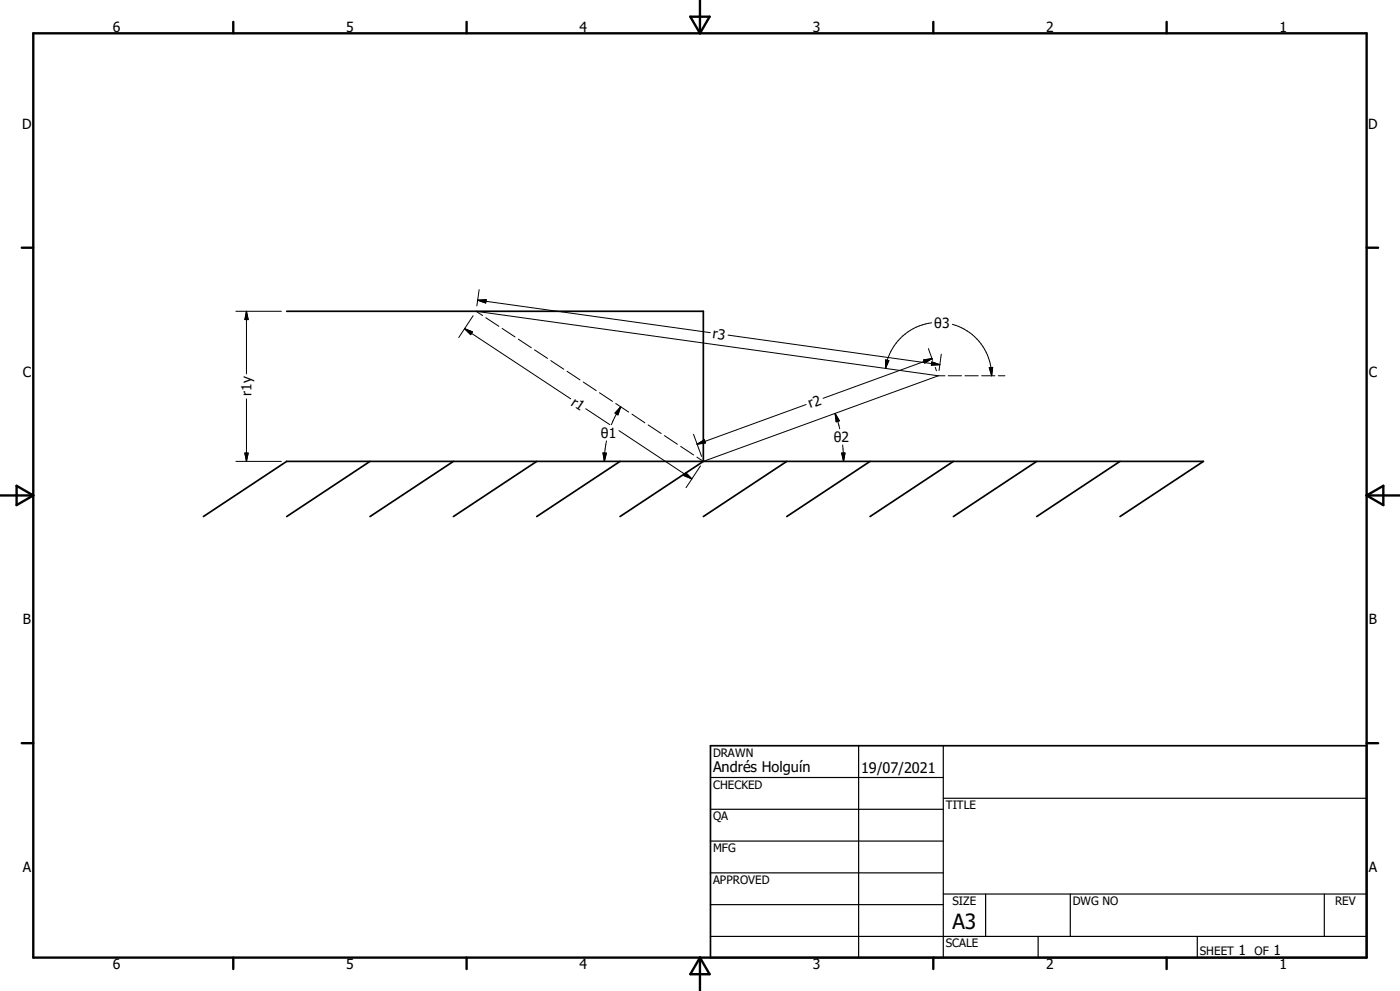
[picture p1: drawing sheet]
<svg xmlns="http://www.w3.org/2000/svg" width="420mm" height="297mm" viewBox="0 0 420 297" stroke-linecap="round" stroke-linejoin="round" font-family="sans-serif">
<g fill="none" stroke="#000" stroke-width=".71">
<path d="M10 10h400v277h-400zM70 6.6v3.4M140 6.6v3.4M207.1 5h5.8l-2.9 5zM210 0v10M280 6.6v3.4M350 6.6v3.4M6.5 74.2h3.5M410 74.2h3.4M0 148.5h10M5 145.6l5 2.9-5 2.9zM410 148.5h10"/>
<path d="M410 148.5l5-2.9v5.8zM6.5 222.7h3.5M410 222.7h3.4M70 287v3.4M140 287v3.4M210 287v10M210 287l2.9 5h-5.8zM280 287v3.4M350 287v3.4"/>
</g>
<g fill="none" stroke="#000" stroke-width=".36">
<path d="M213.1 233h69.9M257.6 223.5v63.5M283 239.2h127M283 223.5v63.5M213.1 242.6h69.9M213.1 252.1h69.9M213.1 261.6h69.9M213.1 271.1h69.9M283 268h127M295.7 268v12.7M321.1 268v12.7M397.3 268v12.7"/>
<path d="M213.1 280.7h196.9M311.4 280.7v6.3M359.2 280.7v6.3"/>
</g>
<path d="M86 93.3h125v45l-25 16.5M111 138.3l-25 16.5M136 138.3l-25 16.5M161 138.3l-25 16.5M186 138.3l-25 16.5M236 138.3l-25 16.5M261 138.3l-25 16.5M286 138.3l-25 16.5M311 138.3l-25 16.5M336 138.3l-25 16.5M61 154.8l25-16.5h275l-25 16.5M213.1 223.5h196.9v63.5h-196.9z" fill="none" stroke="#000" stroke-width=".51"/>
<g fill="none" stroke="#000" stroke-width=".3">
<path d="M70.8 93.3h13.6M73.9 93.3v18.7M73.9 93.3l.5 2.5h-.9zM139.4 98.5l31.8 21M139.4 98.5l2.3 1-.5 .8zM141.9 94.6l-4.3 6.6M143.3 90l69.8 9.7M143.3 90l2.5-.2-.1 1zM143.7 86.8l-.6 4.9M144.8 94.6l-2-1.3 138.7 19.3M145.7 95.2l4 2.6M150.6 98.4l3.9 2.6"/>
<path d="M279.5 96.8a16 16 0 0 0-13.9 13.6M285.7 97.2a15.9 15.9 0 0 1 11.8 15.4M73.9 119.5v18.8M155.5 101.7l3.9 2.5M160.4 104.9l3.9 2.5M165.2 108.1l3.9 2.5M170.1 111.3l3.9 2.5M175 114.5l3.9 2.6M179.8 117.7l3.9 2.6M218.4 100.4l63.5 8.9M265.7 107.9l.9 .2-1 2.3zM277.1 107.9l2.5-.4-2.2 1.3z"/>
<path d="M278.5 104.5l1.3 3.5M279.5 108.5l2.4 .8-2.5 .2zM279.6 107.5l-32.7 11.9M280.6 110.1l.3 1M281.5 112.6h2M281.5 112.6l-70.5 25.7-1.9-1.3M282.4 106.1l-.7 5M284.5 112.6h4M289.5 112.6h4M294.5 112.6h4M296.8 110.2l1-.1-.3 2.5zM299.5 112.6h2"/>
<path d="M70.8 138.3h13.6M73.5 135.8h.9l-.5 2.5zM175.7 122.5l7.3 4.8M180.9 135.8h1l-.6 2.5zM181.9 132.1l-.5 3.7-.1 2.5M184.7 120.9l3.9 2.6M185.7 129.1l21.8 14.4M186.2 121.9l-2.8 5.4M186.2 121.9l-.8 2.4-.9-.5zM189.6 124.1l3.9 2.6M194.4 127.4l3.9 2.5M199.3 130.6l3.9 2.5"/>
<path d="M204.2 133.8l3.9 2.6M208 130.2l2.5 6.6M209.1 133.1l2.2-1.3 .4 .9zM210.1 139.6l-4.3 6.6M241.8 121.2l-32.7 11.9M250.5 123.9l1.4 4.6M250.5 123.9l1.3 2.2-1 .3zM252.5 135.8h1l-.4 2.5zM252.8 133.4l.3 4.9M205.7 141.7l1.8 1.8-2.3-1z"/>
</g>
<g fill="#000" stroke="#000" stroke-width=".3">
<path d="M73.9 93.3l.5 2.5h-.9zM139.4 98.5l2.3 1-.5 .8zM143.3 90l2.5-.2-.1 1zM265.7 107.9l.9 .2-1 2.3zM277.1 107.9l2.5-.4-2.2 1.3zM279.5 108.5l2.4 .8-2.5 .2zM296.8 110.2l1-.1-.3 2.5zM73.5 135.8h.9l-.5 2.5zM180.9 135.8h1l-.6 2.5zM186.2 121.9l-.8 2.4-.9-.5zM209.1 133.1l2.2-1.3 .4 .9zM250.5 123.9l1.3 2.2-1 .3z"/>
<path d="M252.5 135.8h1l-.4 2.5zM205.7 141.7l1.8 1.8-2.3-1z"/>
</g>
<text font-size="6.3" x="285.7" y="278.5">A3</text>
<g font-size="4.4">
<text x="213.9" y="231.4">Andrés Holguín</text>
<text x="258.3" y="231.6">19/07/2021</text>
</g>
<g font-size="4.2">
<text x="33.9" y="9.6">6</text>
<text x="103.8" y="9.6">5</text>
<text x="173.9" y="9.6">4</text>
<text x="243.8" y="9.6">3</text>
<text x="313.8" y="9.6">2</text>
<text x="383.8" y="9.6">1</text>
<text x="6.6" y="38.7">D</text>
<text x="410.4" y="38.7">D</text>
<text x="213.7" y="101.3" transform="rotate(8 213.7 101.3)">r3</text>
<text x="280.2" y="98.2">θ3</text>
<text x="6.8" y="112.9">C</text>
<text x="410.6" y="112.9">C</text>
<text x="75.5" y="118.7" transform="rotate(-90 75.5 118.7)">r1y</text>
<text x="171" y="121.3" transform="rotate(33 171 121.3)">r1</text>
<text x="243.1" y="122.4" transform="rotate(-20 243.1 122.4)">r2</text>
<text x="180.3" y="131.3">θ1</text>
<text x="250.1" y="132.5">θ2</text>
<text x="6.8" y="187.1">B</text>
<text x="410.6" y="187.1">B</text>
<text x="6.8" y="261.4">A</text>
<text x="410.6" y="261.4">A</text>
<text x="371.5" y="286.2">1</text>
<text x="382" y="286.2">1</text>
<text x="33.9" y="290.4">6</text>
<text x="103.8" y="290.4">5</text>
<text x="173.9" y="290.4">4</text>
<text x="243.8" y="290.4">3</text>
<text x="313.8" y="290.4">2</text>
<text x="383.8" y="290.4">1</text>
</g>
<g font-size="3.5">
<text x="213.9" y="226.8">DRAWN</text>
<text x="213.9" y="236.3">CHECKED</text>
<text x="213.9" y="245.9">QA</text>
<text x="283.7" y="242.5">TITLE</text>
<text x="213.9" y="255.4">MFG</text>
<text x="213.9" y="264.9">APPROVED</text>
<text x="285.7" y="271.3">SIZE</text>
<text x="321.8" y="271.3">DWG NO</text>
<text x="400.5" y="271.2">REV</text>
<text x="283.7" y="284">SCALE</text>
<text x="359.9" y="286.2">SHEET</text>
<text x="376.4" y="286.2">OF</text>
</g>
</svg>
